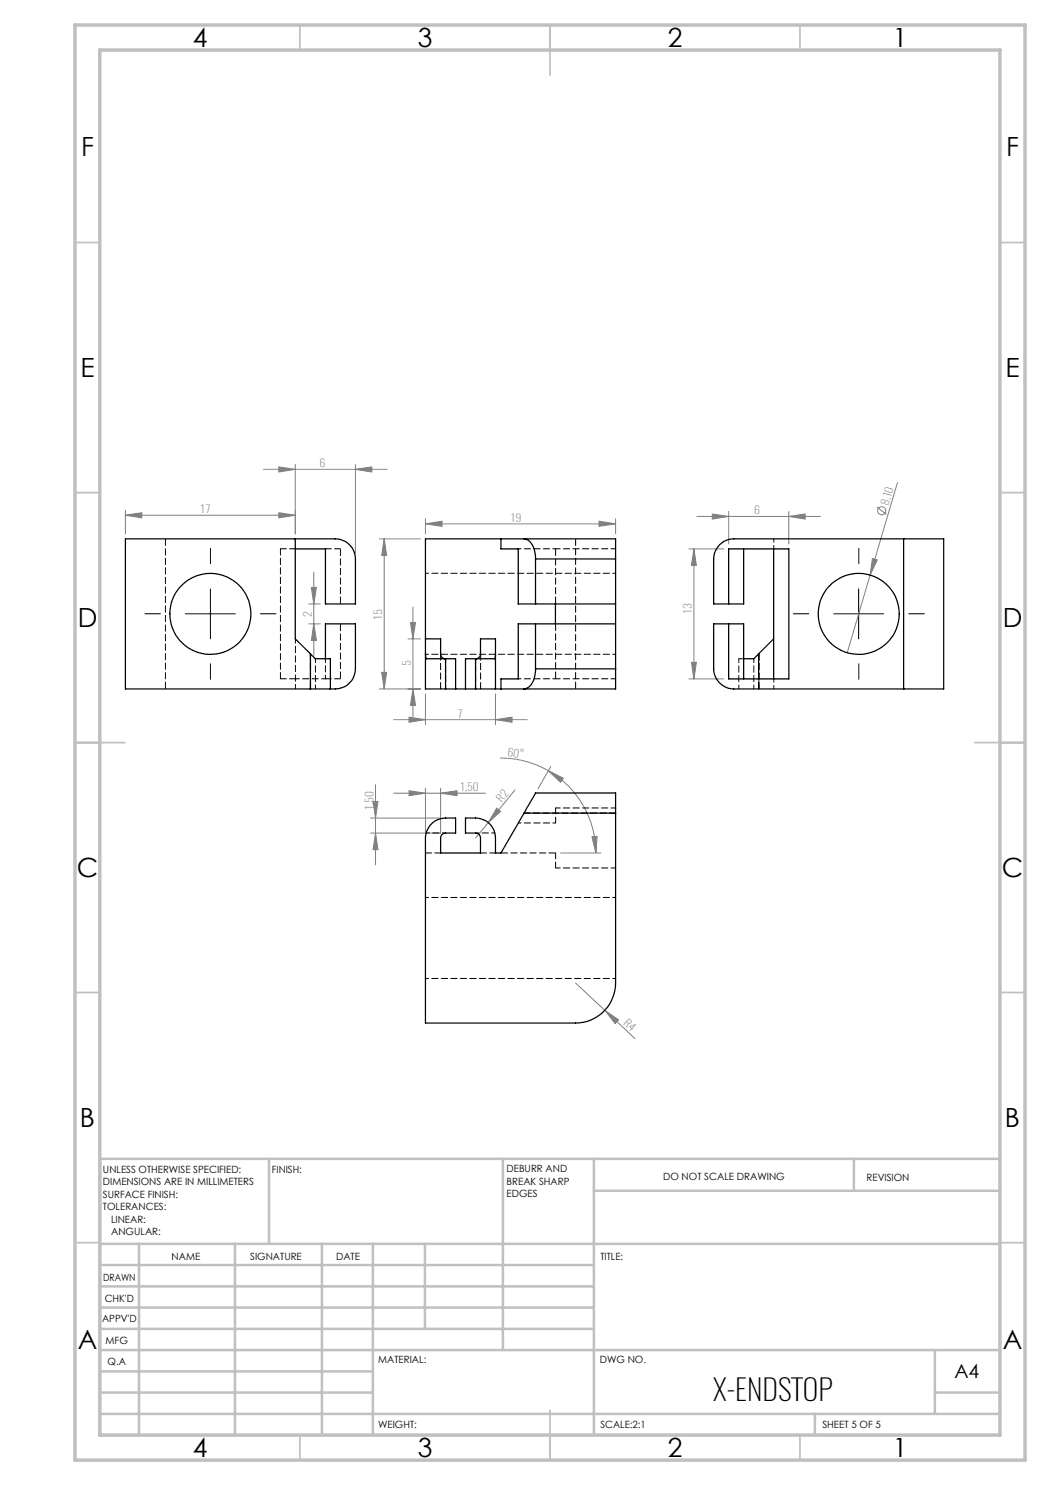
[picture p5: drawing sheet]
<svg xmlns="http://www.w3.org/2000/svg" width="210mm" height="297mm" viewBox="0 0 210 297" stroke-linecap="round" stroke-linejoin="round" font-family="sans-serif">
<g fill="none" stroke="#808080" stroke-width=".2">
<path d="M52.7 93.9h24.7M55.8 93.4l3.3 .5-3.3 .5zM59.1 92.9v13.9M71.1 93.9l3.3-.5v1zM71.1 92.9v17.9M179.5 96.5l-5.5 18.5M25.1 103l3.3-.5v1.1zM25.1 102.1v4.7M25.1 103h34M55.8 102.5l3.3 .5-3.3 .6zM62.3 117.5h1l-.5 3.3zM62.8 114.4v16.7"/>
<path d="M75.8 107.8h8.3M76.8 107.8v30M76.8 107.8l.5 3.3h-1zM85.1 104.8l3.3-.6v1.1zM85.1 103.7v3.1M85.1 104.8h38M119.8 104.2l3.3 .6-3.3 .5zM123.1 103.7v3.1M137.8 109.8h6.9M138.8 109.8v26M138.8 109.8l.5 3.3h-1zM139.4 103.3h24.7"/>
<path d="M142.5 102.8l3.2 .5-3.2 .5zM145.7 102.3v6.5M157.8 103.3l3.2-.5v1zM157.8 102.3v6.5M174 115l-4.6 15.6M174.5 111.7l1 .3-1.5 3zM175.4 101.4l1.9 1.5M61.8 120.8h2.3M61.8 124.8h2.3M62.8 124.8l.5 3.3h-1zM75.8 137.8h8.3M76.3 134.5h1l-.5 3.3z"/>
<path d="M81.6 127.8h2.5M82.1 124.5h1l-.5 3.3zM82.6 121.4v22.7M82.6 137.8l.5 3.3h-1zM85.1 138.8v6.2M99.1 138.8v6.2M137.8 135.8h6.9M138.3 132.5h1l-.5 3.3zM75.1 156.9v16.1M78.7 143.9h26.7M78.7 158.6h18.4M81.8 143.4l3.3 .5-3.3 .6z"/>
<path d="M81.8 158.1l3.3 .5-3.3 .5zM85.1 157.7v8.9M88.1 158.6l3.3-.5v1zM88.1 157.7v8.9h-14M99.1 143.9l3.3-.5v1.1zM100 151.6a19.3 19.3 0 0 1 9.7 2.6M103 158l-5.4 6.5M109.7 154.2l3 1.4-.6 .9zM109.7 154.2a19 19 0 0 1 9.5 16.4M110.2 153.3l-2.6 4.5M74.1 163.6h14M74.6 160.3h1l-.5 3.3z"/>
<path d="M75.1 166.6l.5 3.3h-1zM97.6 164.5l-2.5 3.1M99.3 161.6l.8 .7-2.5 2.2zM112.1 170.6h8.1M118.4 167.4l1-.1-.2 3.3zM115.1 196.6l11.9 11.1M121 202.1l2.7 1.9-.7 .7z"/>
<circle cx="176.3" cy="102.2" r=".8"/>
</g>
<path d="M42.1 112.8v-3.1M171.8 112.8v-3.1M32.1 122.8h-3.1M42.1 132.8v3.1M52.1 122.8h3.1M161.8 122.8h-3.1M171.8 132.8v3.1M181.8 122.8h3.1" fill="none" stroke="#000" stroke-width=".2" stroke-dasharray="15.2 1.3 1.3 1.3"/>
<path d="M42.1 117.8v10M171.7 117.8v10M37.1 122.8h10M166.8 122.8h9.9" fill="none" stroke="#000" stroke-width=".2"/>
<g fill="none" stroke="#c0c0c0" stroke-width=".35">
<path d="M60 5v5M110 5v10M160 5v5M15 48.5h5M200 48.5h5M15 98.5h5M200 98.5h5M15 148.5h10M195 148.5h10M15 198.5h5M200 198.5h5M15 248.5h5"/>
<path d="M200 248.5h5M60 287v5M110 282v10M160 287v5"/>
</g>
<g fill="none" stroke="#c0c0c0" stroke-width=".5">
<path d="M53.8 231.8v17M100.6 231.8v38.2M118.8 231.8v55.2M118.8 238.2h81.2M170.8 231.8v6.4M200 231.8h-180v55.2M20 248.8h180M20 257.3h98.8M20 253h98.8M27.8 248.8v38.2M47 248.8v38.2M64.4 248.8v38.2"/>
<path d="M74.6 248.8v38.2M85 248.8v17M20 265.8h98.8M20 261.5h98.8M20 278.5h54.6M20 274.3h54.6M20 270h180M187 278.5h13M187 270v12.8M20 282.8h180M163 282.8v4.2"/>
</g>
<path d="M15 5h190v287h-190zM20 10h180v277h-180z" fill="none" stroke="#c0c0c0" stroke-width=".7"/>
<g fill="#808080">
<path d="M99.3 161.6l.8 .7-2.5 2.2z"/>
<path d="M174.5 111.7l1 .3-1.5 3z"/>
<path d="M121 202.1l2.7 1.9-.7 .7z"/>
<path d="M118.4 167.4l1-.1-.2 3.3zM109.7 154.2l3 1.4-.6 .9z"/>
<path d="M81.8 143.4l3.3 .5-3.3 .6zM99.1 143.9l3.3-.5v1.1zM142.5 102.8l3.2 .5-3.2 .5zM157.8 103.3l3.2-.5v1zM81.8 158.1l3.3 .5-3.3 .5zM88.1 158.6l3.3-.5v1z"/>
<path d="M119.8 104.2l3.3 .6-3.3 .5zM85.1 104.8l3.3-.6v1.1zM55.8 102.5l3.3 .5-3.3 .6zM25.1 103l3.3-.5v1.1z"/>
<path d="M71.1 93.9l3.3-.5v1zM55.8 93.4l3.3 .5-3.3 .5z"/>
<path d="M76.8 107.8l.5 3.3h-1zM76.3 134.5h1l-.5 3.3zM82.1 124.5h1l-.5 3.3zM82.6 137.8l.5 3.3h-1zM138.8 109.8l.5 3.3h-1zM138.3 132.5h1l-.5 3.3zM62.3 117.5h1l-.5 3.3zM62.8 124.8l.5 3.3h-1zM74.6 160.3h1l-.5 3.3zM75.1 166.6l.5 3.3h-1z"/>
</g>
<g fill="none" stroke="#000" stroke-width=".25">
<path d="M59.1 109.8h6v11h6v-9a4 4 0 0 0-4-4h-42v30h37M59.1 107.8v20l3 3M100.2 107.8v2h3.4v11h19.5M104.8 107.8a2.92 2.92 0 0 1 2.2 3l.1 1M107.1 111.8v9M107.1 111.8h16M123.1 111.8v-4h-38v30h4M123.1 111.8v22M154.7 109.8v26M180.7 107.8h8v30h-8M180.7 107.8h-33.9a4 4 0 0 0-4.1 4v9h6v-11M180.7 107.8v30"/>
<path d="M62.1 130.8l.3 .3a1.27 1.27 0 0 0 1.6 .7h2.1v6M62.1 137.8h4M62.1 130.8v7M65.1 131.8v-7h6v9a4.2 4.2 0 0 1-5 4M85.1 130.8l.1 1h3.9M85.1 127.8h3v3a.96 .96 0 0 0 1 1M89.1 137.8h6M89.1 131.8h2v6M89.1 131.8v6M95.1 137.8h4M95.1 131.8a.95 .95 0 0 0 1-1v-3h3v10M95.1 131.8h-2v6"/>
<path d="M95.1 131.8v6M99.1 130.8l-.1 1h-3.9M107.1 133.8a3.9 3.9 0 0 1-2 4h-.3M107.1 124.8v9M107.1 133.8h16M111.1 120.8v4M123.1 133.8v4h-24M123.1 124.8h-19.5v11h-3.4v2M145.7 120.8v-11h12.1v26h-12.1v-11M148.7 135.8v-11h-6v9a4.1 4.1 0 0 0 4.1 4h33.9M151.7 130.8l-.3 .3a1.29 1.29 0 0 1-1.6 .7h-1.1M151.7 130.8v5"/>
<path d="M154.7 127.8l-3 3M104.8 162.6l-4.6 8h-1.1v-3a4 4 0 0 0-4-4h-2v3h2a.96 .96 0 0 1 1 1v3h-8v-3a.96 .96 0 0 1 1-1h2v-3a6.7 6.7 0 0 0-4 .5 4.2 4.2 0 0 0-2 3.5v37h30a8 8 0 0 0 8-8v-34M104.8 162.6l2.3-4h16v4M104.8 162.6h18.3"/>
<circle cx="42.1" cy="122.8" r="8.1"/>
<circle cx="171.8" cy="122.8" r="8.1"/>
</g>
<path d="M123.1 109.8h-12M123.1 135.8h-12M123.1 173.6h-12M123.1 161.6h-12" fill="none" stroke="#000" stroke-width=".2" stroke-dasharray="1.3 .6" stroke-dashoffset=".3"/>
<path d="M68.1 109.8v11M111.1 109.8v11M115.1 107.8v30M33.1 137.8v-30M68.1 124.8v11M111.1 124.8v11M100.2 170.6h10.9" fill="none" stroke="#000" stroke-width=".2" stroke-dasharray="1.3 .6" stroke-dashoffset="-.1"/>
<path d="M103.7 109.8h7.4M123.1 114.7h-38M85.1 130.9h38M103.7 135.8h7.4M103.7 164.6h7.4M123.1 179.5h-38M85.1 195.7h38" fill="none" stroke="#000" stroke-width=".2" stroke-dasharray="1.3 .6" stroke-dashoffset=".7"/>
<path d="M56.1 135.8v-26M62.1 130.8v7M62.1 137.8v-7M88.1 130.8v7M96.1 137.8v-7M151.8 137.8v-7M151.8 130.8v7" fill="none" stroke="#000" stroke-width=".2" stroke-dasharray="1.3 .6"/>
<path d="M63.1 137.8v-6M65.1 131.8v4M65.1 135.8h-6M89.1 137.8v-6M95.1 131.8v6M147.8 137.8v-6M147.8 131.8h1M150.8 131.8v6" fill="none" stroke="#000" stroke-width=".2" stroke-dasharray="1.3 .6" stroke-dashoffset=".5"/>
<path d="M154.8 109.8v-2M151.8 135.8v2M154.8 137.8v-2M89.1 166.6h-3.8M99 166.6h-3.9" fill="none" stroke="#000" stroke-width=".2" stroke-dasharray="1.3 .6" stroke-dashoffset=".6"/>
<path d="M59.1 127.8v10" fill="none" stroke="#000" stroke-width=".2" stroke-dasharray="1.3 .6" stroke-dashoffset=".4"/>
<path d="M56.1 109.8h3M65.1 109.8h3M59.1 135.8h-3M68.1 135.8h-3M85.1 170.6h3M96.1 170.6h3M104.8 162.6h18.3M111.1 170.6v3M111.1 161.6v3" fill="none" stroke="#000" stroke-width=".2" stroke-dasharray="1.3 .6" stroke-dashoffset=".1"/>
<text font-size="5.8" x="142.6" y="280.2">X-ENDSTOP</text>
<g font-size="5.3">
<text x="38.5" y="9.5">4</text>
<text x="83.5" y="9.5">3</text>
<text x="133.6" y="9.5">2</text>
<text x="178.6" y="9.5">1</text>
<text x="16.2" y="31.3">F</text>
<text x="201.2" y="31.3">F</text>
<text x="16.1" y="75.5">E</text>
<text x="201.1" y="75.5">E</text>
<text x="15.5" y="125.5">D</text>
<text x="200.5" y="125.5">D</text>
<text x="15.4" y="175.5">C</text>
<text x="200.4" y="175.5">C</text>
<text x="16" y="225.5">B</text>
<text x="201" y="225.5">B</text>
<text x="15.5" y="269.8">A</text>
<text x="200.5" y="269.8">A</text>
<text x="38.5" y="291.5">4</text>
<text x="83.5" y="291.5">3</text>
<text x="133.6" y="291.5">2</text>
<text x="178.6" y="291.5">1</text>
</g>
<text font-size="3.9" x="190.9" y="275.5">A4</text>
<g font-size="2.1" fill="#808080">
<text x="63.9" y="93.5">6</text>
<text x="177.7" y="101.1" transform="rotate(-74 177.7 101.1)">8,10</text>
<text x="40" y="102.6">17</text>
<text x="102.1" y="104.3">19</text>
<text x="150.8" y="102.9">6</text>
<text x="62.4" y="123.4" transform="rotate(-90 62.4 123.4)">2</text>
<text x="76.4" y="124" transform="rotate(-90 76.4 124)">15</text>
<text x="138.4" y="122.8" transform="rotate(-90 138.4 122.8)">13</text>
<text x="82.2" y="133.2" transform="rotate(-90 82.2 133.2)">5</text>
<text x="91.4" y="143.5">7</text>
<text x="101.4" y="151.1" transform="rotate(8 101.4 151.1)">60°</text>
<text x="74.7" y="162" transform="rotate(-90 74.7 162)">1,50</text>
<text x="92.1" y="158.2">1,50</text>
<text x="100.4" y="160.6" transform="rotate(-51 100.4 160.6)">R2</text>
<text x="124.6" y="204.9" transform="rotate(43 124.6 204.9)">R4</text>
</g>
<g font-size="2">
<text x="20.6" y="234.6">UNLESS OTHERWISE SPECIFIED:</text>
<text x="20.6" y="237.1">DIMENSIONS ARE IN MILLIMETERS</text>
<text x="20.6" y="239.6">SURFACE FINISH:</text>
<text x="54.4" y="234.6">FINISH:</text>
<text x="101.3" y="234.5">DEBURR AND</text>
<text x="101.3" y="237">BREAK SHARP</text>
<text x="101.3" y="239.5">EDGES</text>
<text x="132.6" y="236">DO NOT SCALE DRAWING</text>
<text x="173.3" y="236.2">REVISION</text>
<text x="20.6" y="242.1">TOLERANCES:</text>
<text x="22.2" y="244.6">LINEAR:</text>
<text x="22.2" y="247.1">ANGULAR:</text>
<text x="34.3" y="252">NAME</text>
<text x="50" y="251.9">SIGNATURE</text>
<text x="67.2" y="251.9">DATE</text>
<text x="120.1" y="251.9">TITLE:</text>
<text x="20.6" y="256.1">DRAWN</text>
<text x="20.9" y="260.3">CHK'D</text>
<text x="20.4" y="264.4">APPV'D</text>
<text x="21.1" y="268.8">MFG</text>
<text x="21.5" y="273">Q.A</text>
<text x="75.6" y="272.5">MATERIAL:</text>
<text x="120" y="272.5">DWG NO.</text>
<text x="75.6" y="285.5">WEIGHT:</text>
<text x="120.1" y="285.6">SCALE:2:1</text>
<text x="164.5" y="285.6">SHEET 5 OF 5</text>
</g>
</svg>
